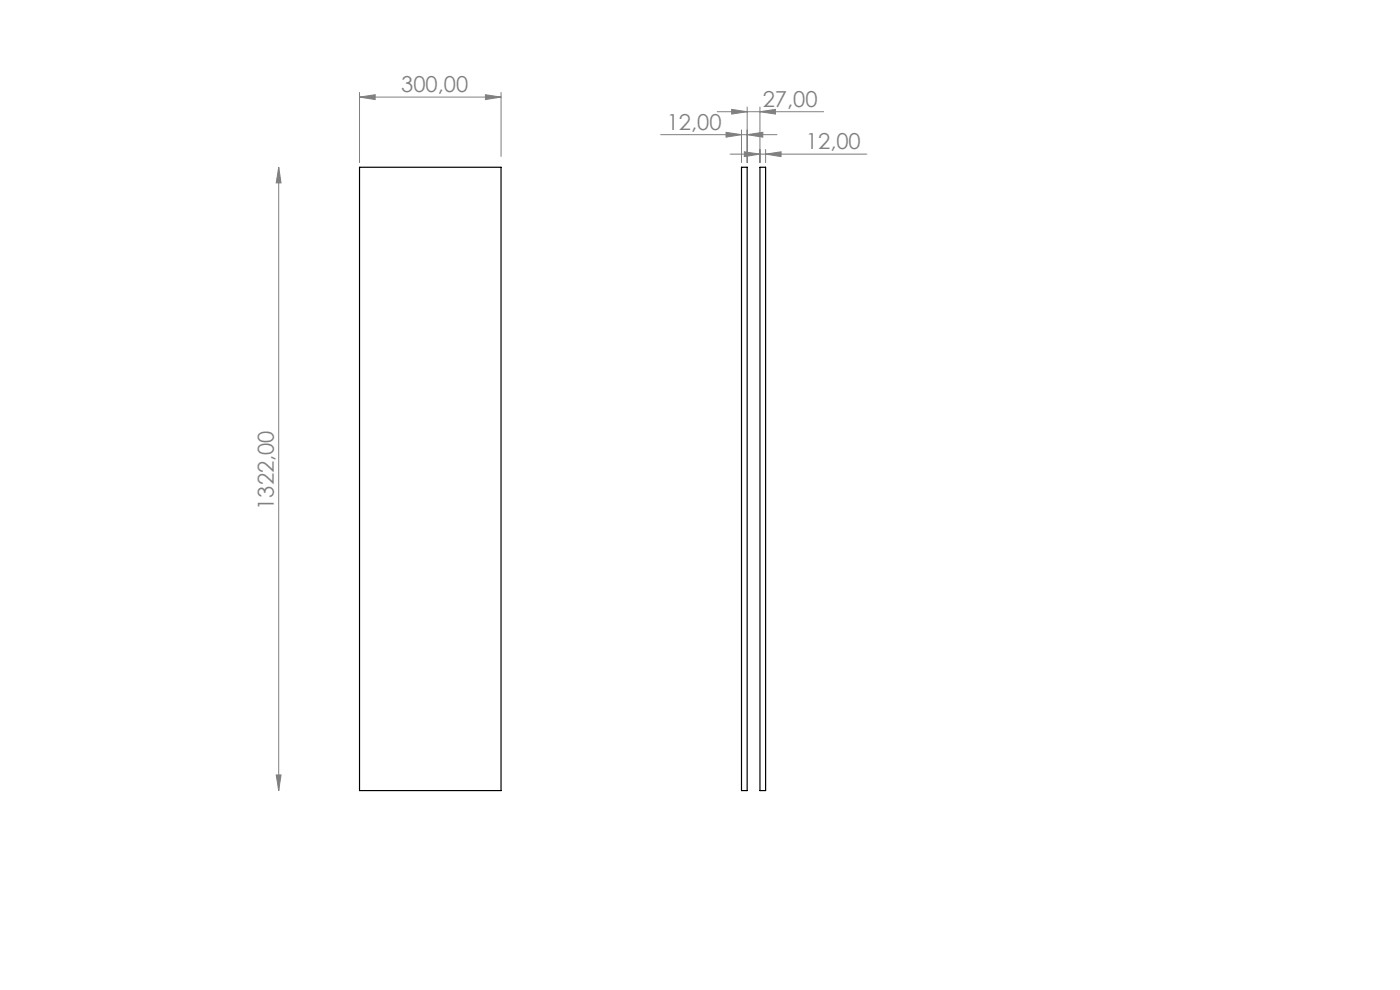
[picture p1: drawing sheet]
<svg xmlns="http://www.w3.org/2000/svg" width="297mm" height="210mm" viewBox="0 0 297 210" stroke-linecap="round" stroke-linejoin="round" font-family="sans-serif">
<g fill="none" stroke="#808080" stroke-width=".21">
<path d="M76.3 19.6v14.9M106.3 19.6v13.6M59.1 35.5l.5 3.3h-1zM59.1 35.5v132.2M76.3 20.6l3.3-.5v1zM76.3 20.6h30M103 20.1l3.3 .5-3.3 .5zM140.2 28.6h24.7M152.2 23.7h22.5M154 28.1l3.3 .5-3.3 .5zM154.9 32.7h29M155.2 23.2l3.3 .5-3.3 .5z"/>
<path d="M157.3 27.6v6.9M157.9 32.2l3.3 .5-3.3 .5zM158.5 28.6l3.3-.5v1zM158.5 22.7v11.8M161.2 23.7l3.3-.5v1zM161.2 22.7v11.8M162.4 32.7l3.3-.5v1zM162.4 31.7v2.8M58.6 164.4h1l-.5 3.3z"/>
</g>
<g fill="#808080">
<path d="M76.3 20.6l3.3-.5v1zM103 20.1l3.3 .5-3.3 .5zM154 28.1l3.3 .5-3.3 .5zM158.5 28.6l3.3-.5v1zM155.2 23.2l3.3 .5-3.3 .5zM161.2 23.7l3.3-.5v1zM157.9 32.2l3.3 .5-3.3 .5zM162.4 32.7l3.3-.5v1z"/>
<path d="M59.1 35.5l.5 3.3h-1zM58.6 164.4h1l-.5 3.3z"/>
</g>
<path d="M76.3 35.5h30v132.2h-30zM157.3 35.5h1.2v132.2h-1.2zM161.2 35.5h1.2v132.2h-1.2z" fill="none" stroke="#000" stroke-width=".25"/>
<g font-size="4.7" fill="#808080">
<text x="85.1" y="19.6">300,00</text>
<text x="161.8" y="22.7">27,00</text>
<text x="141.5" y="27.6">12,00</text>
<text x="171" y="31.7">12,00</text>
<text x="58.1" y="108.1" transform="rotate(-90 58.1 108.1)">1322,00</text>
</g>
</svg>
